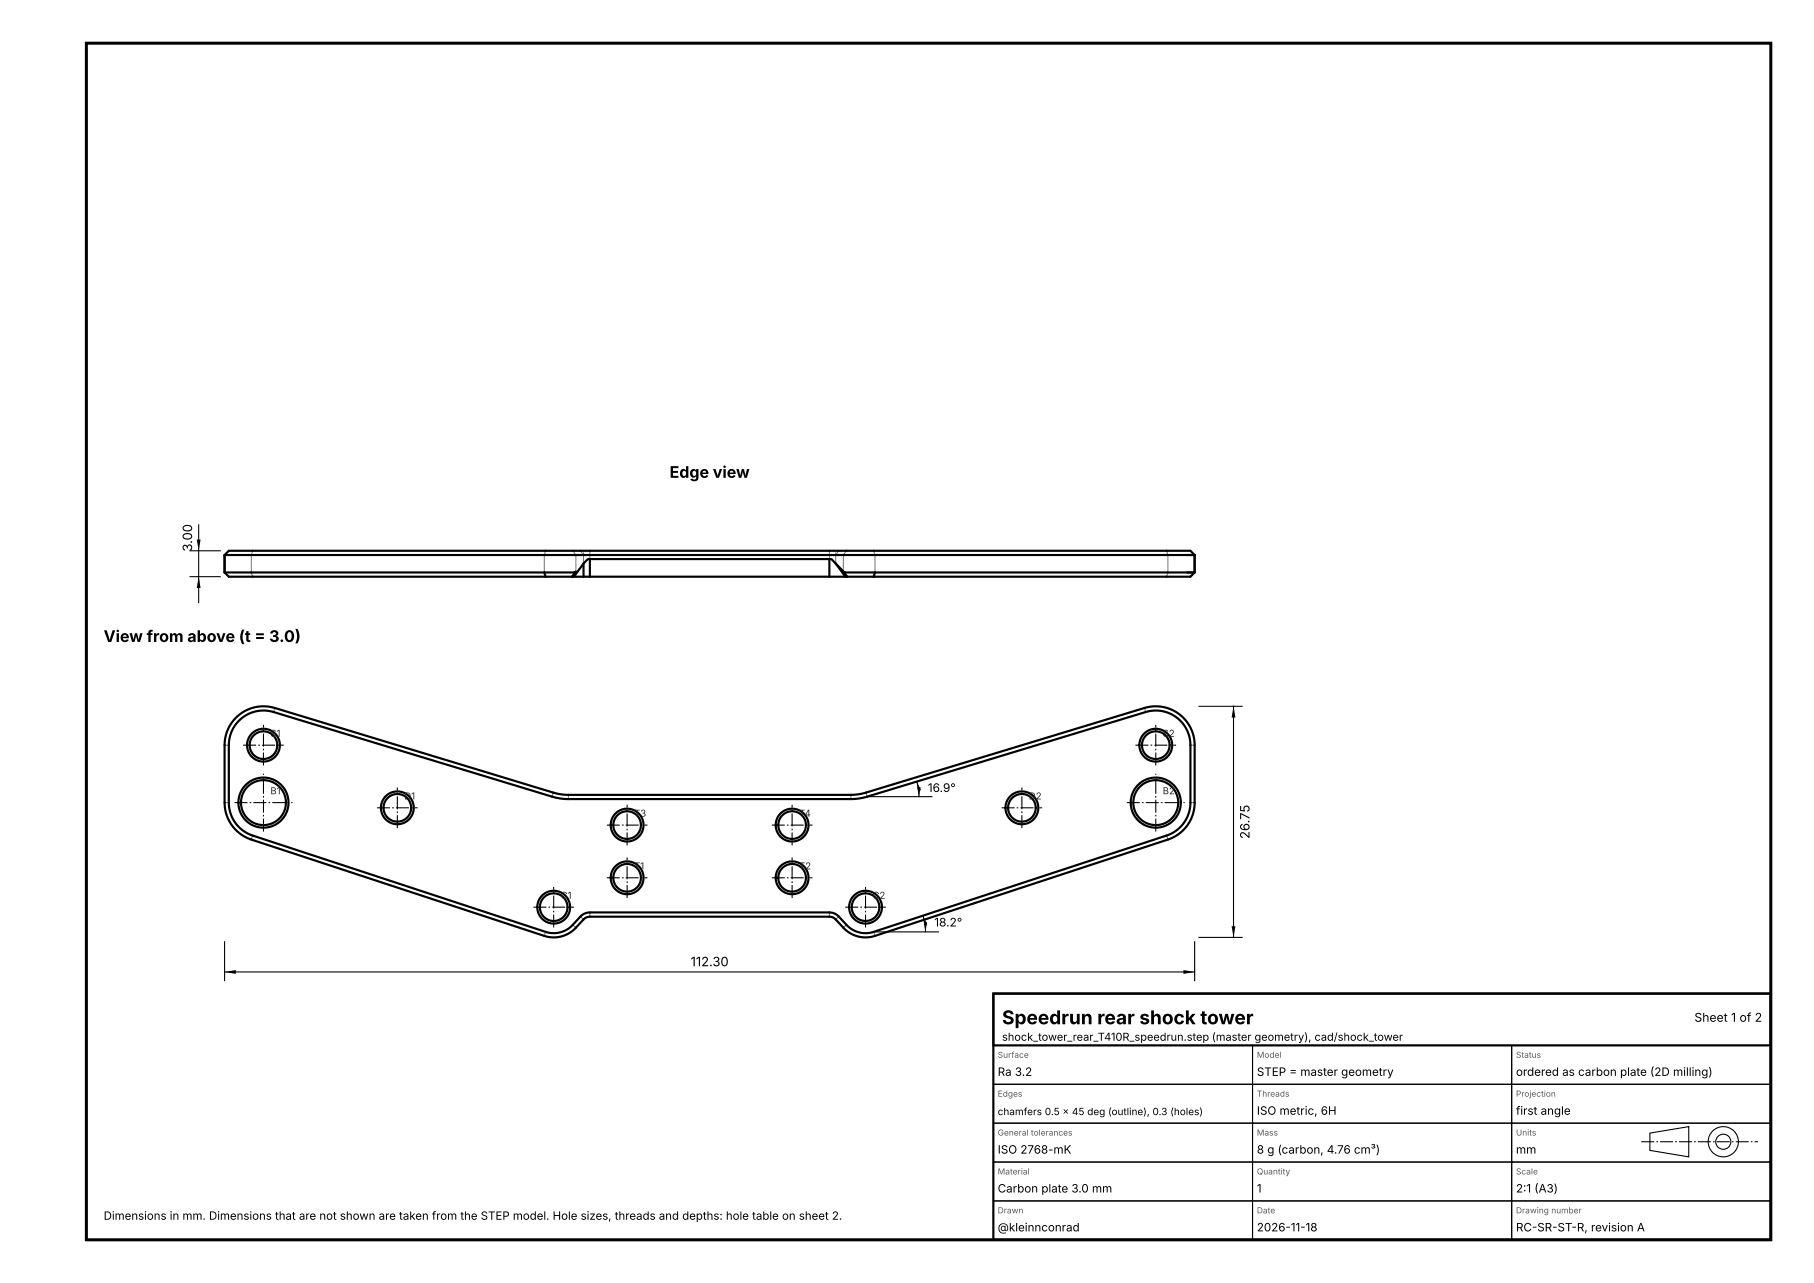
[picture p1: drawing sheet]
<svg xmlns="http://www.w3.org/2000/svg" width="420mm" height="297mm" viewBox="0 0 420 297" stroke-linecap="round" stroke-linejoin="round" font-family="sans-serif">
<g fill="none" stroke="#737373" stroke-width=".23">
<path d="M58.5 127.5l-.3 1v4l.3 1M126.3 127.5l-.3 1v4M132.6 127.5l.7 1v4.1M134.4 127.5l.5 .7M135.1 128v2.4M136.6 127.5v1.9M192 127.5v1.9M193.5 128v2.4M194.2 127.5l-.5 .7M196 127.5l-.7 1v4.4M202.3 127.5l.3 1v4M270.1 127.5l.3 1v4l-.3 1"/>
<path d="M275.6 127.5l1 1M276.6 132.5l-1 1M52 172.5h1M63.6 163.9l-.3 .9M265 163.9l.3 .9M275.6 172.5h1M52 185.8h1M58.5 193.4l-.3 .9M128.1 183.5l-.3 .9M131.6 184v1M197 184v1M200.5 183.5l.3 .9"/>
<path d="M270.1 193.4l.3 .9M275.6 185.8h1M126.3 215.7l-.3 .9M132.6 214.1l.7 .7M134.4 212.2l.5 .5M136.6 211.2v1M192 211.2v1M194.2 212.2l-.5 .5M196 214.1l-.7 .7M202.3 215.7l.3 .9"/>
</g>
<g fill="none" stroke="#000" stroke-width=".5">
<path d="M52 128.5h224.6M52 128.5l1-1h221.6a1.63 1.63 0 0 1 1.9 .8l.1 .2M52 132.5h74M52 132.5l1 1h73.3M52 128.5v4M126 132.5l.3 1M126.3 133.5h6.1M132.4 133.5h.9M133.2 132.4l-.8 1.1M133.3 132.3l-.6 .2h-6.7M133.4 133.5h1.7M135.1 130.4l-2.2 3.1"/>
<path d="M135.1 133.5h1.5M135.1 130.4v3.1M136.6 129.4a1.96 1.96 0 0 0-1.5 1M136.6 129.4v4.1M136.6 133.5h55.4M136.6 129.4h55.4M192 133.5h3.7M192 129.4v4.1M192 129.4a1.96 1.96 0 0 1 1.5 1M193.5 130.4l1.8 1.9M193.5 130.4l2.2 3.1M195.4 132.4l.6 .1h6.6"/>
<path d="M195.5 132.6l.7 .9M195.7 133.5h.5M196.2 133.5h6.1M202.6 132.5h74M202.6 132.5l-.3 1M274.9 128.5h1.7M274.9 132.5h1.7M276.6 132.5l-.3 .3a1.67 1.67 0 0 1-2 .7h-72M276.6 128.5v4M54.7 166.1a9 9 0 0 1 8.9-2.2l64.5 19.6 1.7 .4 1.8 .1h65.4l1.8-.1 1.7-.4 64.5-19.6a9 9 0 0 1 11.6 8.6v13.3a9 9 0 0 1-6.2 8.5l-67.8 22.3a7 7 0 0 1-7.3-1.8l-2-2.1-.6-.4-.7-.1h-55.4l-.7 .1-.6 .4-2 2.1a7 7 0 0 1-7.3 1.8l-67.8-22.3a9 9 0 0 1-6.2-8.5v-13.3a9 9 0 0 1 2.7-6.4zM55.3 166.9a8 8 0 0 1 8-2.1l64.5 19.6 1.7 .4 2.1 .2h65.4l2.1-.2 66.2-20a8 8 0 0 1 10.3 7.7v13.3a8 8 0 0 1-5.5 7.6l-67.8 22.3a6 6 0 0 1-6.3-1.6l-2.3-2.4-.6-.3-1.1-.2h-55.4l-.7 .1-1 .4-2.3 2.4a6 6 0 0 1-6.3 1.6l-67.8-22.3a8 8 0 0 1-5.5-7.6v-13.3a8 8 0 0 1 2.3-5.6zM230 230h180v12h-180z"/>
<path d="M230 230h180v57h-180z"/>
<circle cx="61" cy="172.5" r="3.2"/>
<circle cx="61" cy="172.5" r="3.8"/>
<circle cx="267.6" cy="172.5" r="3.2"/>
<circle cx="267.6" cy="172.5" r="3.8"/>
<circle cx="61" cy="185.8" r="5.8"/>
<circle cx="61" cy="185.8" r="5.2"/>
<circle cx="92" cy="187" r="3.2"/>
<circle cx="92" cy="187" r="3.8"/>
<circle cx="145.2" cy="191" r="3.2"/>
<circle cx="145.2" cy="191" r="3.8"/>
<circle cx="183.4" cy="191" r="3.8"/>
<circle cx="183.4" cy="191" r="3.2"/>
<circle cx="236.6" cy="187" r="3.8"/>
<circle cx="236.6" cy="187" r="3.2"/>
<circle cx="267.6" cy="185.8" r="5.8"/>
<circle cx="267.6" cy="185.8" r="5.2"/>
<circle cx="128.2" cy="210" r="3.8"/>
<circle cx="128.2" cy="210" r="3.2"/>
<circle cx="145.2" cy="203.2" r="3.2"/>
<circle cx="145.2" cy="203.2" r="3.8"/>
<circle cx="183.4" cy="203.2" r="3.8"/>
<circle cx="183.4" cy="203.2" r="3.2"/>
<circle cx="200.4" cy="210" r="3.8"/>
<circle cx="200.4" cy="210" r="3.2"/>
</g>
<g fill="none" stroke="#000" stroke-width=".25" stroke-dasharray="3 .5 .4 .5" stroke-linecap="butt">
<path d="M56.3 172.5h9.4M61 177.2v-9.4M262.9 172.5h9.4M267.6 177.2v-9.4M54.3 185.8h13.4M61 192.5v-13.4M87.3 187h9.4M92 191.7v-9.4M140.5 191h9.4M145.2 195.7v-9.4M178.7 191h9.4M183.4 195.7v-9.4"/>
<path d="M231.9 187h9.4M236.6 191.7v-9.4M260.9 185.8h13.4M267.6 192.5v-13.4M123.5 210h9.4M128.2 214.7v-9.4M140.5 203.2h9.4M145.2 207.9v-9.4M178.7 203.2h9.4M183.4 207.9v-9.4M195.7 210h9.4M200.4 214.7v-9.4"/>
<path d="M380 264.3h27"/>
</g>
<g fill="none" stroke="#000" stroke-width=".25">
<path d="M44 133.5h7M44 127.5h7M46 121.5v18M277.6 163.5h10M285.6 163.5v53.5M200.8 184.4h15M212.3 180.9l.3 1.7 .2 1.8M52 218v9M202.3 215.7h15M213.7 212l.4 1.9 .2 1.8M276.6 218v9M277.6 217h10"/>
<path d="M52 225h224.6M230 251h60v9h-60zM230 242h60v9h-60zM290 251h60v9h-60zM290 242h60v9h-60zM350 251h60v9h-60zM350 242h60v9h-60zM230 278h60v9h-60zM230 269h60v9h-60zM230 260h60v9h-60zM290 278h60v9h-60zM290 269h60v9h-60z"/>
<path d="M290 260h60v9h-60zM350 278h60v9h-60zM350 269h60v9h-60zM350 260h60v9h-60zM382 262.3l9-1.5v7l-9-1.5z"/>
<circle cx="399" cy="264.3" r="1.75"/>
<circle cx="399" cy="264.3" r="3.5"/>
</g>
<path d="M46 133.5l.4 2.6h-.8zM45.6 124.9h.8l-.4 2.6zM285.6 163.5l.4 2.6h-.8zM212.3 180.9l.9 2-.7 .2zM212.4 182.2h.7l-.3 2.2zM213.7 212l1 1.9-.7 .3zM213.9 213.5h.8l-.4 2.2zM285.2 214.4h.8l-.4 2.6zM52 225l2.6-.4v.8zM274 224.6l2.6 .4-2.6 .4z" fill="#000"/>
<path d="M20 10h390v277h-390z" fill="none" stroke="#000" stroke-width=".7" stroke-linecap="butt"/>
<text font-size="4.4" x="232" y="237.1">Speedrun rear shock tower</text>
<g font-size="3.7">
<text x="155" y="110.6">Edge view</text>
<text x="24" y="148.6">View from above (t = 3.0)</text>
</g>
<g font-size="3">
<text x="44.5" y="127.7" transform="rotate(-90 44.5 127.7)">3.00</text>
<text x="289.3" y="194.2" transform="rotate(-90 289.3 194.2)">26.75</text>
<text x="159.9" y="223.7">112.30</text>
</g>
<g font-size="2.8">
<text x="214.8" y="183.3">16.9°</text>
<text x="216.3" y="214.5">18.2°</text>
<text x="392.3" y="236.5">Sheet 1 of 2</text>
</g>
<g font-size="2.7">
<text x="231" y="249.1">Ra 3.2</text>
<text x="291" y="249.1">STEP = master geometry</text>
<text x="351" y="249.1">ordered as carbon plate (2D milling)</text>
<text x="291" y="258.1">ISO metric, 6H</text>
<text x="351" y="258.1">first angle</text>
<text x="231" y="267.1">ISO 2768-mK</text>
<text x="291" y="267.1">8 g (carbon, 4.76 cm³)</text>
<text x="351" y="267.1">mm</text>
<text x="231" y="276.1">Carbon plate 3.0 mm</text>
<text x="291" y="276.1">1</text>
<text x="351" y="276.1">2:1 (A3)</text>
<text x="231" y="285.1">@kleinnconrad</text>
<text x="291" y="285.1">2026-11-18</text>
<text x="351" y="285.1">RC-SR-ST-R, revision A</text>
</g>
<text font-size="2.6" x="24" y="282.4">Dimensions in mm. Dimensions that are not shown are taken from the STEP model. Hole sizes, threads and depths: hole table on sheet 2.</text>
<text font-size="2.5" x="232" y="240.9">shock_tower_rear_T410R_speedrun.step (master geometry), cad/shock_tower</text>
<text font-size="2.3" x="231" y="258.1">chamfers 0.5 x 45 deg (outline), 0.3 (holes)</text>
<g font-size="2.2" fill="#262626">
<text x="62.6" y="170.6">S1</text>
<text x="269.2" y="170.6">S2</text>
<text x="62.6" y="183.9">B1</text>
<text x="93.6" y="185.1">D1</text>
<text x="238.2" y="185.1">D2</text>
<text x="269.2" y="183.9">B2</text>
<text x="146.8" y="189.1">T3</text>
<text x="185" y="189.1">T4</text>
<text x="146.8" y="201.3">T1</text>
<text x="185" y="201.3">T2</text>
<text x="129.8" y="208.1">C1</text>
<text x="202" y="208.1">C2</text>
</g>
<g font-size="1.9" fill="#595959">
<text x="231" y="244.9">Surface</text>
<text x="291" y="244.9">Model</text>
<text x="351" y="244.9">Status</text>
<text x="231" y="253.9">Edges</text>
<text x="291" y="253.9">Threads</text>
<text x="351" y="253.9">Projection</text>
<text x="231" y="262.9">General tolerances</text>
<text x="291" y="262.9">Mass</text>
<text x="351" y="262.9">Units</text>
<text x="231" y="271.9">Material</text>
<text x="291" y="271.9">Quantity</text>
<text x="351" y="271.9">Scale</text>
<text x="231" y="280.9">Drawn</text>
<text x="291" y="280.9">Date</text>
<text x="351" y="280.9">Drawing number</text>
</g>
</svg>
